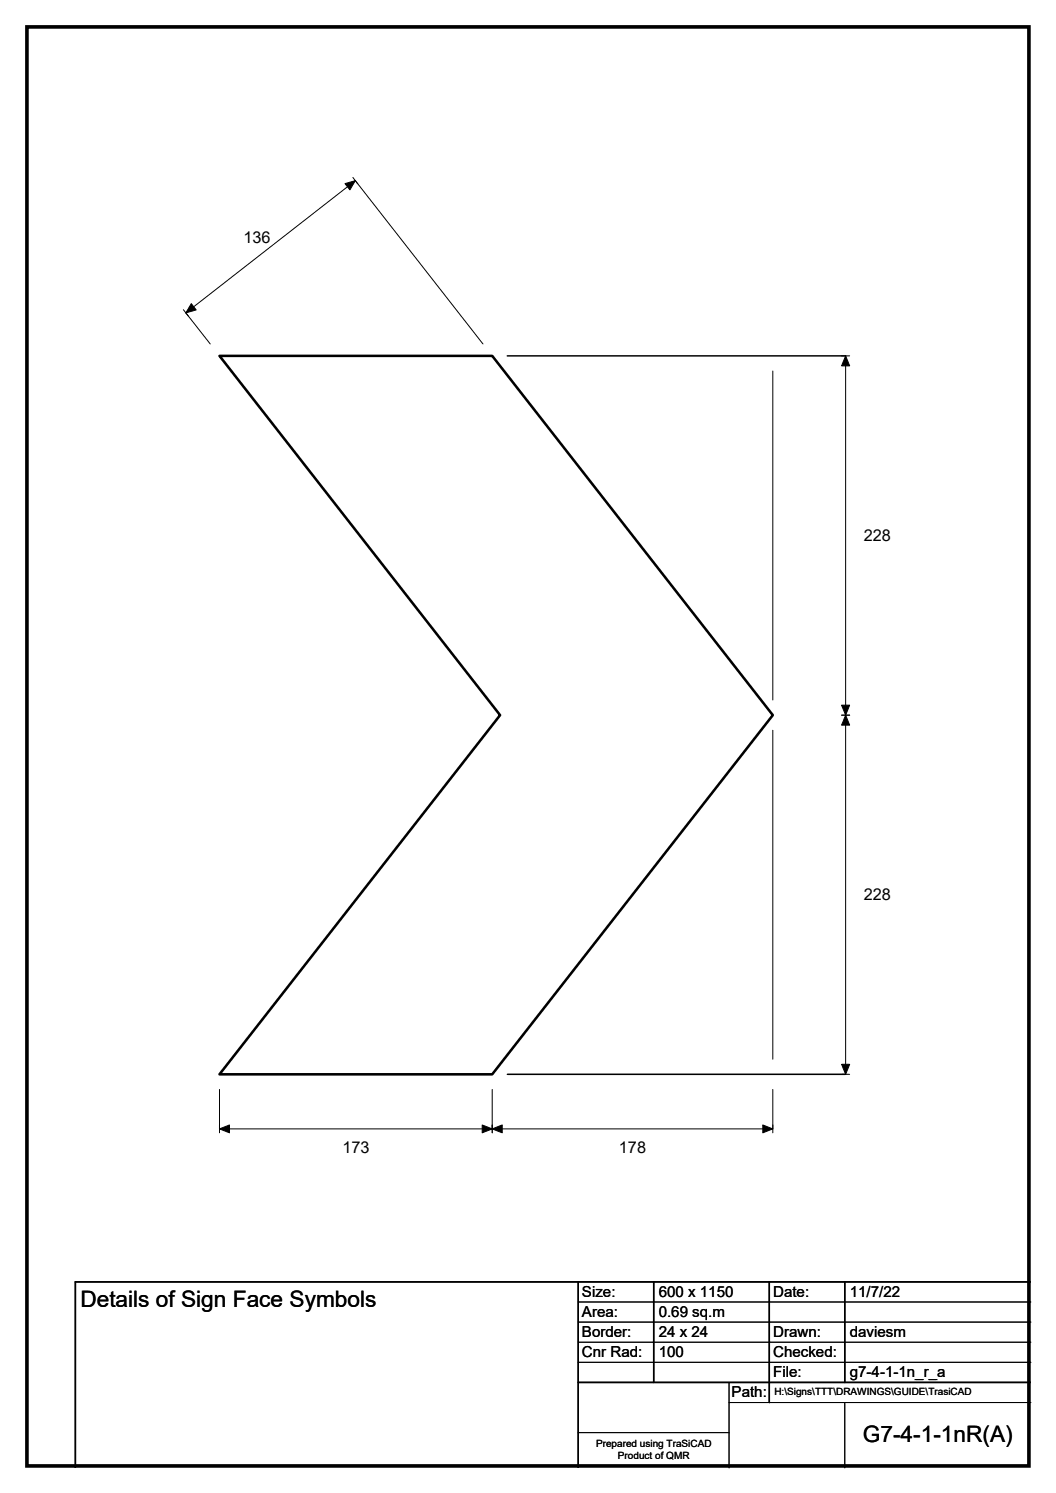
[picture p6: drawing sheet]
<svg xmlns="http://www.w3.org/2000/svg" width="210mm" height="297mm" viewBox="0 0 210 297" stroke-linecap="round" stroke-linejoin="round" font-family="sans-serif">
<path d="M100.9 70.8h67.2M100.9 213.7h67.2M115 255v37M130 255v20M153 255v24M168 255v20M205 255h-190v37M115 275h90" fill="none" stroke="#000" stroke-width=".3"/>
<g fill="none" stroke="#000" stroke-width=".2">
<path d="M70.2 35.3l.9 1.3M36.5 61.6l.9 1.3M41.8 68.4l-4.8-6.1 33.7-26.4 25.3 32.5M153.7 73.8v65.5M167.3 70.8h1.7M168.1 70.8v142.9M153.7 145.3v65.4M167.3 142.3h1.7M43.6 216.7v8.7M97.9 216.7v8.7M153.7 216.7v8.7M167.3 213.7h1.7"/>
<path d="M153.7 224.6h-110.1M115 259h90M115 263h90M115 267h90M115 271h90M145 279h60M145 275v17M168 279v13M115 285h30"/>
</g>
<path d="M68.6 36.5l2.1-.6-1.1 1.9zM38 60.4l1 1.3-2 .6zM168.1 70.8l.9 2h-1.7zM167.3 140.3h1.7l-.9 2zM168.1 142.3l.9 2h-1.7zM167.3 211.8h1.7l-.9 1.9zM43.6 224.6l2-.8v1.6zM95.9 223.8l2 .8-2 .8zM97.9 224.6l2-.8v1.6zM151.7 223.8l2 .8-2 .8z" fill="#000" stroke="#000" stroke-width=".2"/>
<path d="M43.6 70.8h54.3l55.8 71.5-55.8 71.4h-54.3l55.8-71.4z" fill="none" stroke="#000" stroke-width=".51"/>
<path d="M5.4 5.4h199.2v286.3h-199.2z" fill="none" stroke="#000" stroke-width=".72"/>
<g font-size="4.5">
<text x="16" y="260.1">Details of Sign Face Symbols</text>
<text x="171.6" y="286.9">G7-4-1-1nR(A)</text>
</g>
<g font-size="3.2">
<text x="48.4" y="48.4">136</text>
<text x="171.8" y="107.6">228</text>
<text x="171.8" y="179.1">228</text>
<text x="68.1" y="229.3">173</text>
<text x="123.1" y="229.3">178</text>
</g>
<g font-size="3">
<text x="115.7" y="258">Size:</text>
<text x="131" y="258">600 x 1150</text>
<text x="153.7" y="258">Date:</text>
<text x="169" y="258">11/7/22</text>
<text x="115.7" y="262">Area:</text>
<text x="131" y="262">0.69 sq.m</text>
<text x="115.7" y="266">Border:</text>
<text x="115.7" y="270">Cnr Rad:</text>
<text x="131" y="266">24 x 24</text>
<text x="131" y="270">100</text>
<text x="153.7" y="266">Drawn:</text>
<text x="153.7" y="270">Checked:</text>
<text x="169" y="266">daviesm</text>
<text x="153.7" y="274">File:</text>
<text x="169" y="274">g7-4-1-1n_r_a</text>
<text x="145.5" y="278">Path:</text>
</g>
<g font-size="2">
<text x="154" y="277.6">H:\Signs\TTT\DRAWINGS\GUIDE\TrasiCAD</text>
<text x="118.5" y="287.8">Prepared using TraSiCAD</text>
<text x="122.9" y="290.2">Product of QMR</text>
</g>
</svg>
